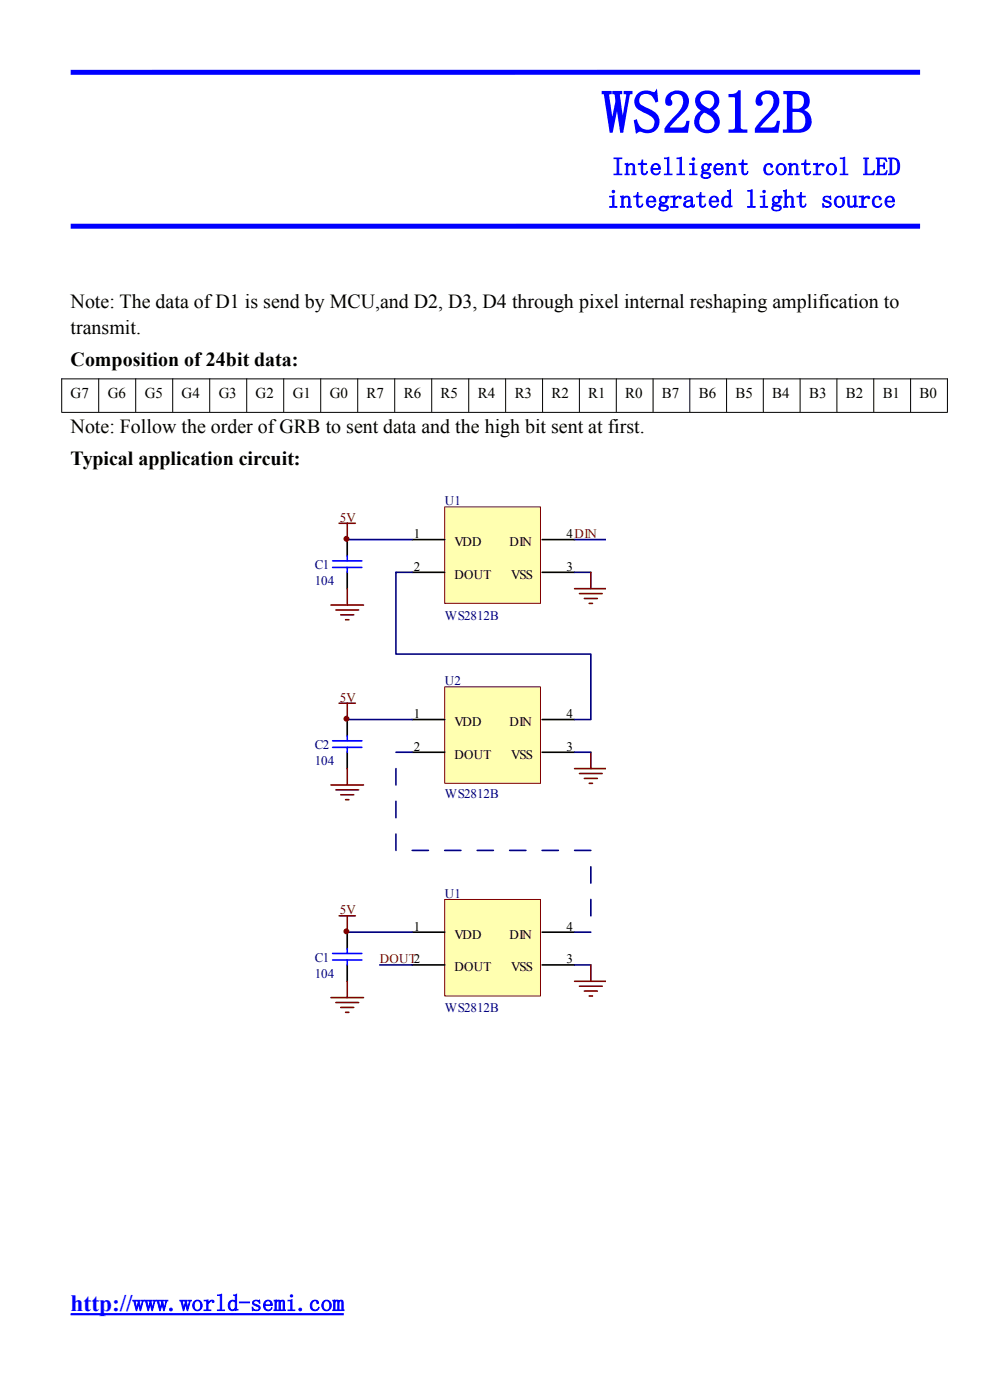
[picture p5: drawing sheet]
<svg xmlns="http://www.w3.org/2000/svg" width="210mm" height="297mm" viewBox="0 0 210 297" stroke-linecap="round" stroke-linejoin="round" font-family="sans-serif">
<path d="M15 278.8h57.9" fill="none" stroke="#00f" stroke-width=".47"/>
<g fill="#00f">
<path d="M15 14.8h180.2v1.1h-180.2z"/>
<path d="M15 47.5l180.2-.1v1.1h-180.2z"/>
</g>
<g fill="none" stroke="#000" stroke-width=".21">
<path d="M13 80.4h188.1M13 87.5h188.1M13.1 80.3v7.1M20.9 80.3v7.1M28.8 80.3v7.1M36.6 80.3v7.1M44.5 80.3v7.1M52.3 80.3v7.1M60.2 80.3v7.1M68 80.3v7.1M75.9 80.3v7.1M83.7 80.3v7.1"/>
<path d="M91.6 80.3v7.1M99.4 80.3v7.1M107.3 80.3v7.1M115.1 80.3v7.1M122.9 80.3v7.1M130.7 80.3v7.1M138.5 80.3v7.1M146.3 80.3v7.1M154.1 80.3v7.1M161.9 80.3v7.1M169.7 80.3v7.1M177.5 80.3v7.1"/>
<path d="M185.3 80.3v7.1M193.2 80.3v7.1M201 80.3v7.1"/>
</g>
<path d="M55.7 101.8h72.9v114.6h-72.9z" fill-rule="evenodd" fill="#fff"/>
<path d="M94.3 107.5h20.4v20.5h-20.4z" fill-rule="evenodd" fill="#ffffb0" stroke="#800000" stroke-width=".21"/>
<path d="M87.4 114.5h6.9M115 114.5h6.9M87.4 121.4h6.9M115 121.4h6.9" fill="none" stroke="#000" stroke-width=".35"/>
<path d="M94.3 145.7h20.4v20.5h-20.4z" fill-rule="evenodd" fill="#ffffb0" stroke="#800000" stroke-width=".21"/>
<path d="M73.7 114.5v3.4M73.7 121.4v3.5M73.7 152.6v3.5M73.7 159.6v3.5M87.4 152.6h6.9M87.4 159.6h6.9M115 152.6h6.9M115 159.6h6.9" fill="none" stroke="#000" stroke-width=".35"/>
<path d="M73.7 114.5h13.7M121.9 114.5h6.7M87.4 121.4h-3.4v17.4h41.3v13.8h-3.4M121.9 121.4h3.4M73.7 152.6h13.7M121.9 159.6h3.4" fill="none" stroke="#000080" stroke-width=".35"/>
<path d="M70.6 119h6.2M73.7 117.9v1.1M70.6 120.4h6.2M73.7 120.4v1M70.6 157.2h6.2M70.6 158.5h6.2M73.7 156.1v1.1M73.7 158.5v1.1" fill="none" stroke="#00f" stroke-width=".35"/>
<g fill="none" stroke="#800000" stroke-width=".35">
<path d="M71.9 111h3.5M73.7 111v3.5M70.2 128.4h6.9M71.2 129.4h4.9M72.3 130.4h2.7M73.3 131.5h.7M73.7 124.9v3.5M121.9 124.9h6.7M122.9 125.9h4.8M124 127h2.7M125 128h.7M125.3 121.4v3.5"/>
<path d="M71.9 149.2h3.5M73.7 149.2v3.4M125.3 159.6v3.5M70.2 166.5h6.9M71.2 167.6h4.9M72.3 168.6h2.7M73.3 169.7h.7M73.7 163.1v3.4M121.9 163.1h6.7M122.9 164.1h4.8M124 165.1h2.7M125 166.2h.7"/>
</g>
<g fill="#800000" stroke="#800000" stroke-width=".21">
<circle cx="73.5" cy="114.3" r=".52"/>
<circle cx="73.5" cy="152.5" r=".52"/>
</g>
<path d="M94.3 190.8h20.4v20.5h-20.4z" fill-rule="evenodd" fill="#ffffb0" stroke="#800000" stroke-width=".21"/>
<path d="M73.7 197.8v3.4M87.4 197.8h6.9M115 197.8h6.9M73.7 204.7v3.5M87.4 204.7h6.9M115 204.7h6.9" fill="none" stroke="#000" stroke-width=".35"/>
<g fill="none" stroke="#000080" stroke-width=".35">
<path d="M84 159.6h3.4M84 163.1v3.4M84 170v3.5M84 176.9v3.5M73.7 197.8h13.7M87.4 180.4h3.5M94.3 180.4h3.5M101.2 180.4h3.5M108.1 180.4h3.5M115 180.4h3.4M121.9 197.8h3.4M121.9 180.4h3.4"/>
<path d="M125.3 183.9v3.5M125.3 190.8v3.5M80.5 204.7h6.9M121.9 204.7h3.4"/>
</g>
<path d="M70.6 202.3h6.2M70.6 203.7h6.2M73.7 201.2v1.1M73.7 203.7v1" fill="none" stroke="#00f" stroke-width=".35"/>
<path d="M71.9 194.3h3.5M73.7 194.3v3.5M70.2 211.6h6.9M71.2 212.7h4.9M72.3 213.7h2.7M73.3 214.8h.7M73.7 208.2v3.4M121.9 208.2h6.7M122.9 209.2h4.8M124 210.3h2.7M125 211.3h.7M125.3 204.7v3.5" fill="none" stroke="#800000" stroke-width=".35"/>
<circle cx="73.5" cy="197.6" r=".52" fill="#800000" stroke="#800000" stroke-width=".21"/>
<text font-size="12.7" fill="#00f" x="127.7" y="28.2">WS2812B</text>
<g font-size="5.3" fill="#00f">
<text x="129.8" y="37.1">Intelligent control LED</text>
<text x="128.8" y="44">integrated light source</text>
</g>
<text font-size="5" fill="#00f" x="15" y="278.1">http://www.world-semi.com</text>
<g font-size="4.2">
<text x="15" y="65.3">Note: The data ofD1 is send by MCU,and D2, D3, D4 through pixel internal reshaping amplification to</text>
<text x="15" y="70.8">transmit.</text>
<text x="15" y="77.7">Composition of 24bit data:</text>
<text x="15" y="91.8">Note: Follow the order ofGRB to sent data and the high bit sent at first.</text>
<text x="15" y="98.7">Typical application circuit:</text>
</g>
<g font-size="3.2">
<text x="15" y="84.3">G7</text>
<text x="22.9" y="84.3">G6</text>
<text x="30.7" y="84.3">G5</text>
<text x="38.5" y="84.3">G4</text>
<text x="46.4" y="84.3">G3</text>
<text x="54.2" y="84.3">G2</text>
<text x="62.1" y="84.3">G1</text>
<text x="69.9" y="84.3">G0</text>
<text x="77.8" y="84.3">R7</text>
<text x="85.6" y="84.3">R6</text>
<text x="93.5" y="84.3">R5</text>
<text x="101.3" y="84.3">R4</text>
<text x="109.2" y="84.3">R3</text>
<text x="117" y="84.3">R2</text>
<text x="124.8" y="84.3">R1</text>
<text x="132.6" y="84.3">R0</text>
<text x="140.4" y="84.3">B7</text>
<text x="148.3" y="84.3">B6</text>
<text x="156" y="84.3">B5</text>
<text x="163.8" y="84.3">B4</text>
<text x="171.6" y="84.3">B3</text>
<text x="179.5" y="84.3">B2</text>
<text x="187.2" y="84.3">B1</text>
<text x="195.1" y="84.3">B0</text>
</g>
<g font-size="2.8" fill="#000080">
<text x="94.3" y="107.2">U1</text>
<text x="66.8" y="120.7">C1</text>
<text x="66.8" y="124.2">104</text>
<text x="94.3" y="131.5">WS2812B</text>
<text x="94.3" y="145.4">U2</text>
<text x="66.8" y="158.9">C2</text>
<text x="66.8" y="162.4">104</text>
<text x="94.3" y="169.3">WS2812B</text>
<text x="94.3" y="190.5">U1</text>
<text x="66.8" y="204">C1</text>
<text x="66.8" y="207.5">104</text>
<text x="94.3" y="214.8">WS2812B</text>
</g>
<g font-size="2.8" fill="#800000">
<text x="72.1" y="110.7">5V</text>
<text x="72.1" y="148.8">5V</text>
<text x="72.1" y="193.9">5V</text>
<text x="80.5" y="204.4">DOUT2</text>
</g>
<g font-size="2.8">
<text x="87.8" y="114.1">1</text>
<text x="96.4" y="115.9">VDD</text>
<text x="108.1" y="115.9">DIN</text>
<text x="120.2" y="114.1">4DIN</text>
<text x="87.8" y="121.1">2</text>
<text x="96.4" y="122.8">DOUT</text>
<text x="108.5" y="122.8">VSS</text>
<text x="120.2" y="121.1">3</text>
<text x="87.8" y="152.3">1</text>
<text x="96.4" y="154">VDD</text>
<text x="108.1" y="154">DIN</text>
<text x="120.2" y="152.3">4</text>
<text x="87.8" y="159.2">2</text>
<text x="96.4" y="161">DOUT</text>
<text x="108.5" y="161">VSS</text>
<text x="120.2" y="159.2">3</text>
<text x="87.8" y="197.4">1</text>
<text x="120.2" y="197.4">4</text>
<text x="96.4" y="199.1">VDD</text>
<text x="108.1" y="199.1">DIN</text>
<text x="96.4" y="206.1">DOUT</text>
<text x="108.5" y="206.1">VSS</text>
<text x="120.2" y="204.4">3</text>
</g>
</svg>
